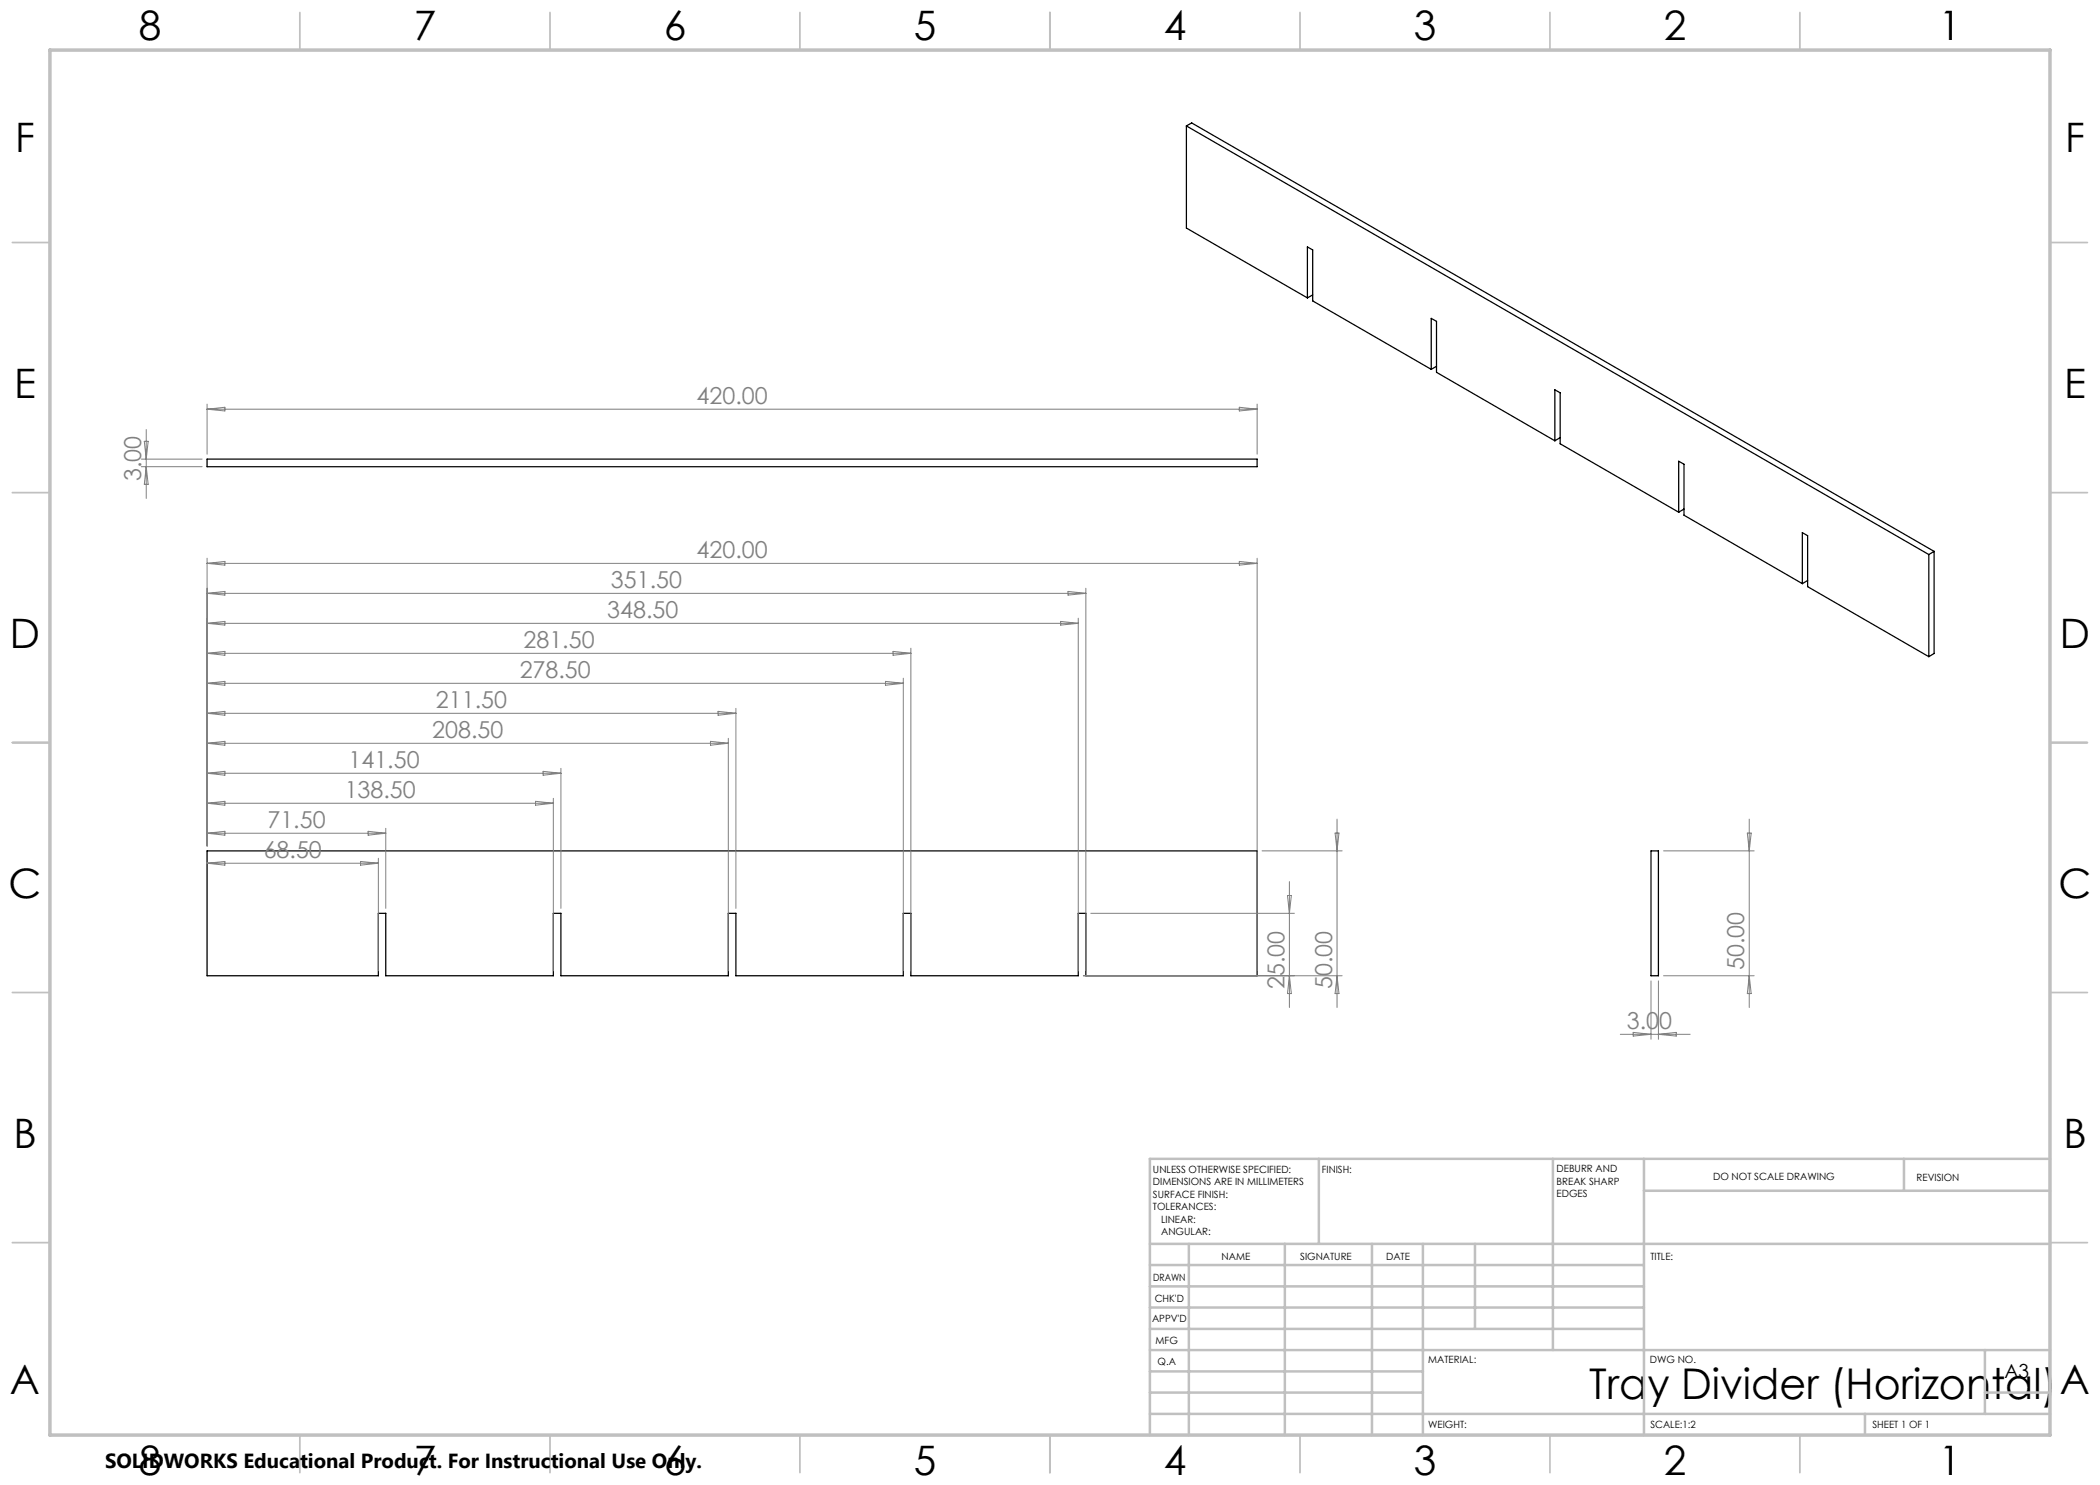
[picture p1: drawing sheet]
<svg xmlns="http://www.w3.org/2000/svg" width="420mm" height="297mm" viewBox="0 0 420 297" stroke-linecap="round" stroke-linejoin="round" font-family="sans-serif">
<g fill="none" stroke="#000" stroke-width=".25">
<path d="M237.3 25.2l148.5 85.7M237.3 25.2l1-.6 148.5 85.7M237.3 25.2v20.4l24.2 14M261.5 59.6v-10.2l1 .6v10.2l23.7 13.7M262.5 59l-1 .6M286.2 73.9v-10.2l1.1 .6v10.2l23.7 13.7M287.3 73.3l-1.1 .6M41.4 91.8h210v1.5h-210zM311 88.2v-10.2l1 .6v10.2l23.7 13.6M312 87.5l-1 .7M335.7 102.4v-10.2l1.1 .6v10.2l23.7 13.7M336.8 101.8l-1.1 .6"/>
<path d="M360.5 116.7v-10.2l1 .6v10.2l24.3 14M361.5 116.1l-1 .6M385.8 110.9v20.4M386.8 110.3l-1 .6M386.8 110.3v20.4l-1 .6M41.4 170.2h210v25h-34.2v-12.5h-1.5v12.5h-33.5v-12.5h-1.5v12.5h-33.5v-12.5h-1.5v12.5h-33.5v-12.5h-1.5v12.5h-33.5v-12.5h-1.5v12.5h-34.3zM330.2 170.2h1.5v25h-1.5z"/>
</g>
<g fill="none" stroke="#808080" stroke-width=".2">
<path d="M28.3 93.3h12.1M28.3 91.8h12.1M28.9 88.3h.7l-.4 3.5zM29.2 85.9v13.8M29.2 93.3l.4 3.6h-.7zM41.4 81.8l3.6-.3v.7zM41.4 80.8v10M41.4 81.8h210M247.9 81.5l3.5 .3-3.5 .4zM251.4 80.8v10M41.4 112.7l3.6-.4v.7zM41.4 118.7l3.6-.4v.7z"/>
<path d="M41.4 111.7v57.5M41.4 118.7h175.8M41.4 112.7h210M213.6 118.3l3.6 .4-3.6 .3zM217.2 117.6v76.6M247.9 112.3l3.5 .4-3.5 .3zM251.4 111.7v82.5M41.4 124.7l3.6-.4v.7zM41.4 130.7l3.6-.4v.8zM41.4 136.7l3.6-.4v.8zM41.4 136.7h139.3M41.4 130.7h140.8"/>
<path d="M41.4 124.7h174.3M177.1 136.3l3.6 .4-3.6 .4zM178.6 130.3l3.6 .4-3.6 .4zM180.7 135.6v58.6M182.2 129.6v64.6M212.1 124.3l3.6 .4-3.6 .3zM215.7 123.6v70.6M41.4 142.7l3.6-.4v.7zM41.4 148.7l3.6-.4v.7zM41.4 154.7l3.6-.4v.7zM41.4 154.7h70.8M41.4 148.7h104.3"/>
<path d="M41.4 142.7h105.8M108.6 154.3l3.6 .4-3.6 .3zM110.7 159.7v34.5M112.2 153.7v28M142.1 148.3l3.6 .4-3.6 .3zM143.6 142.3l3.6 .4-3.6 .3zM145.7 147.7v46.5M147.2 141.7v40M41.4 172.6h34.3M41.4 172.6l3.6-.3v.7zM41.4 160.7l3.6-.4v.7zM41.4 166.6l3.6-.3v.7z"/>
<path d="M41.4 166.6h35.8M41.4 160.7h69.3M72.1 172.3l3.6 .3-3.6 .4zM73.6 166.3l3.6 .3-3.6 .4zM75.7 171.7v22.5M77.2 165.7v16M107.1 160.3l3.6 .4-3.6 .3zM252.4 170.2h16M257.5 179.1h.8l-.4 3.6zM257.9 176.3v25.2M267 166.6h.8l-.4 3.6zM267.4 163.8v37.7"/>
<path d="M332.7 170.2h18.1M349.5 166.6h.7l-.4 3.6zM349.8 163.8v37.7M216.7 195.2h51.7M218.2 182.7h40.7M257.9 195.2l.4 3.5h-.8zM267.4 195.2l.4 3.5h-.8zM330.2 196.2v11.7M331.7 196.2v11.7M332.7 195.2h18.1M349.8 195.2l.4 3.5h-.7zM324.1 206.9h13.9"/>
<path d="M326.6 206.5l3.6 .4-3.6 .3zM331.7 206.9l3.5-.4v.7z"/>
</g>
<g fill="none" stroke="#c0c0c0" stroke-width=".35">
<path d="M60 2.5v7.5M110 2.5v7.5M160 2.5v7.5M210 2.5v7.5M260 2.5v7.5M310 2.5v7.5M360 2.5v7.5M2.5 48.5h7.5M410 48.5h7.5M2.5 98.5h7.5M410 98.5h7.5M2.5 148.5h7.5"/>
<path d="M410 148.5h7.5M2.5 198.5h7.5M410 198.5h7.5M2.5 248.5h7.5M410 248.5h7.5M60 287v7.5M110 287v7.5M160 287v7.5M210 287v7.5M260 287v7.5M310 287v7.5M360 287v7.5"/>
</g>
<g fill="none" stroke="#c0c0c0" stroke-width=".5">
<path d="M263.8 231.8v17M310.6 231.8v38.2M328.8 231.8v55.2M328.8 238.2h81.2M380.8 231.8v6.4M410 231.8h-180v55.2M230 248.8h180M230 257.3h98.8M230 253h98.8M237.8 248.8v38.2M257 248.8v38.2M274.4 248.8v38.2"/>
<path d="M284.6 248.8v38.2M295 248.8v17M230 265.8h98.8M230 261.5h98.8M230 278.5h54.6M230 274.3h54.6M230 270h180M397 278.5h13M397 270v12.8M230 282.8h180M373 282.8v4.2"/>
</g>
<path d="M10 10h400v277h-400z" fill="none" stroke="#c0c0c0" stroke-width=".7"/>
<text font-size="8.5" x="317.9" y="279.7">Tray Divider (Horizontal)</text>
<g font-size="8.1">
<text x="27.7" y="8">8</text>
<text x="82.7" y="8">7</text>
<text x="132.7" y="8">6</text>
<text x="182.7" y="8">5</text>
<text x="232.7" y="8">4</text>
<text x="282.7" y="8">3</text>
<text x="332.7" y="8">2</text>
<text x="387.7" y="8">1</text>
<text x="3" y="30.4">F</text>
<text x="413" y="30.4">F</text>
<text x="2.8" y="79.6">E</text>
<text x="412.8" y="79.6">E</text>
<text x="2" y="129.6">D</text>
<text x="412" y="129.6">D</text>
<text x="1.7" y="179.6">C</text>
<text x="411.7" y="179.6">C</text>
<text x="2.7" y="229.6">B</text>
<text x="412.7" y="229.6">B</text>
<text x="2" y="278.9">A</text>
<text x="412" y="278.9">A</text>
<text x="27.7" y="295">8</text>
<text x="82.7" y="295">7</text>
<text x="132.7" y="295">6</text>
<text x="182.7" y="295">5</text>
<text x="232.7" y="295">4</text>
<text x="282.7" y="295">3</text>
<text x="332.7" y="295">2</text>
<text x="387.7" y="295">1</text>
</g>
<g font-size="4.7" fill="#808080">
<text x="139.3" y="80.8">420.00</text>
<text x="28.2" y="96.2" transform="rotate(-90 28.2 96.2)">3.00</text>
<text x="139.3" y="111.6">420.00</text>
<text x="122.2" y="117.6">351.50</text>
<text x="121.4" y="123.6">348.50</text>
<text x="104.7" y="129.6">281.50</text>
<text x="103.9" y="135.6">278.50</text>
<text x="87.2" y="141.6">211.50</text>
<text x="86.4" y="147.6">208.50</text>
<text x="69.7" y="153.6">141.50</text>
<text x="68.9" y="159.6">138.50</text>
<text x="53.5" y="165.6">71.50</text>
<text x="52.7" y="171.6">68.50</text>
<text x="256.9" y="197.8" transform="rotate(-90 256.9 197.8)">25.00</text>
<text x="266.4" y="197.8" transform="rotate(-90 266.4 197.8)">50.00</text>
<text x="348.8" y="194" transform="rotate(-90 348.8 194)">50.00</text>
<text x="325.4" y="205.8">3.00</text>
</g>
<text font-size="4.1" x="21" y="293.7">SOLIDWORKS Educational Product. For Instructional Use Only.</text>
<text font-size="3.9" x="400.9" y="275.5">A3</text>
<g font-size="2">
<text x="230.6" y="234.6">UNLESS OTHERWISE SPECIFIED:</text>
<text x="230.6" y="237.1">DIMENSIONS ARE IN MILLIMETERS</text>
<text x="230.6" y="239.6">SURFACE FINISH:</text>
<text x="264.4" y="234.6">FINISH:</text>
<text x="311.3" y="234.5">DEBURR AND</text>
<text x="311.3" y="237">BREAK SHARP</text>
<text x="311.3" y="239.5">EDGES</text>
<text x="342.6" y="236">DO NOT SCALE DRAWING</text>
<text x="383.3" y="236.2">REVISION</text>
<text x="230.6" y="242.1">TOLERANCES:</text>
<text x="232.2" y="244.6">LINEAR:</text>
<text x="232.2" y="247.1">ANGULAR:</text>
<text x="244.3" y="252">NAME</text>
<text x="260" y="251.9">SIGNATURE</text>
<text x="277.2" y="251.9">DATE</text>
<text x="330.1" y="251.9">TITLE:</text>
<text x="230.6" y="256.1">DRAWN</text>
<text x="230.9" y="260.3">CHK'D</text>
<text x="230.4" y="264.4">APPV'D</text>
<text x="231.1" y="268.8">MFG</text>
<text x="231.5" y="273">Q.A</text>
<text x="285.6" y="272.5">MATERIAL:</text>
<text x="330" y="272.5">DWG NO.</text>
<text x="285.6" y="285.5">WEIGHT:</text>
<text x="330.1" y="285.6">SCALE:1:2</text>
<text x="374.5" y="285.6">SHEET 1 OF 1</text>
</g>
</svg>
